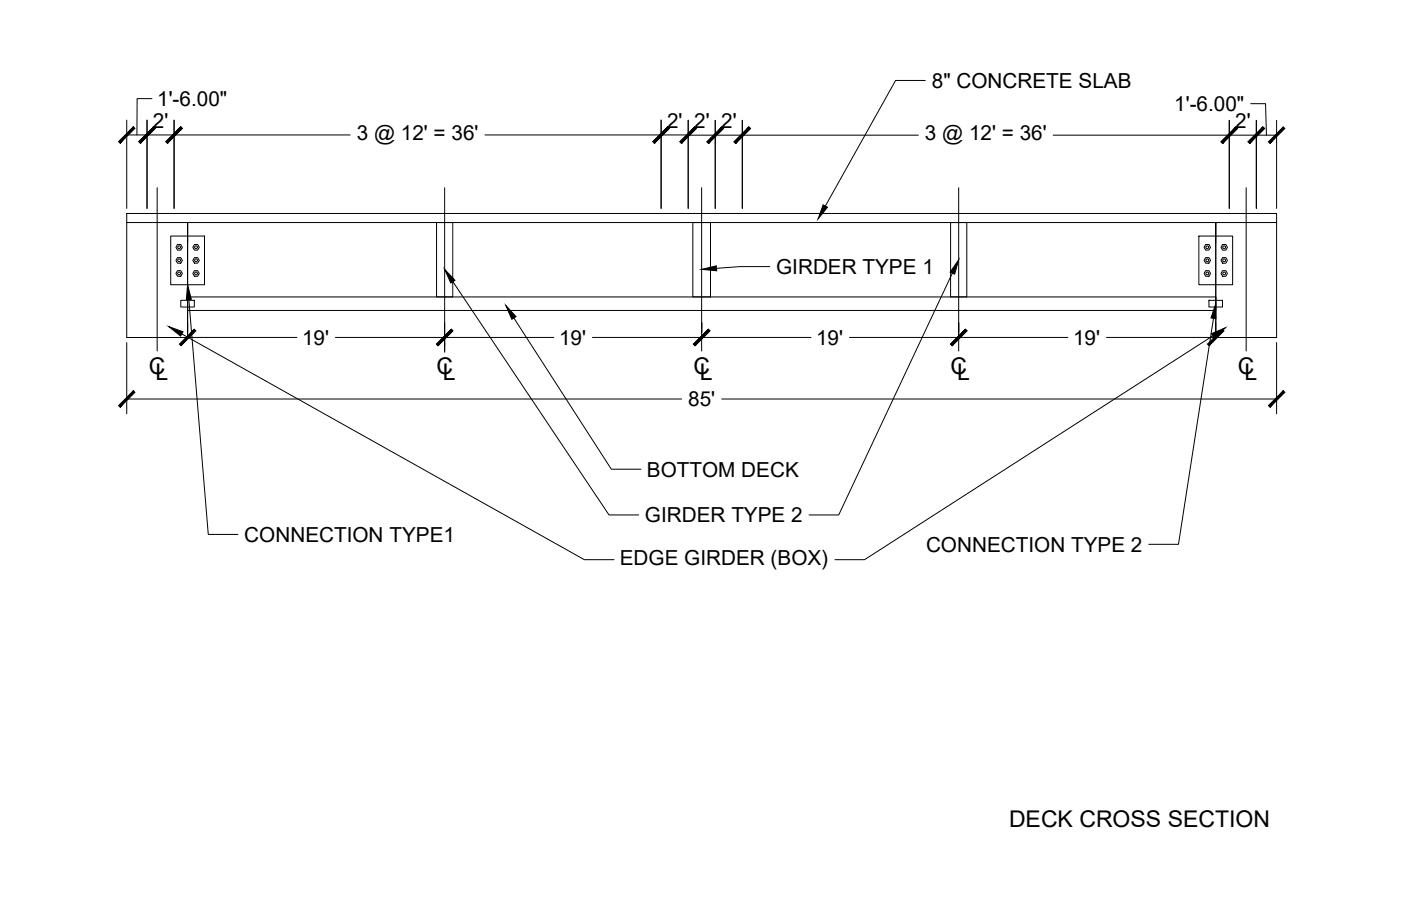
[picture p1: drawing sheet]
<svg xmlns="http://www.w3.org/2000/svg" width="432mm" height="279mm" viewBox="0 0 432 279" stroke-linecap="round" stroke-linejoin="round" font-family="sans-serif">
<!-- layer: 0 -->
<g fill="none" stroke="#000" stroke-width=".31">
<path d="M39.1 37v27.3M45.3 37v27.3M46.8 30.4h-4.5l-.1 11.2M53.7 37v27.3M203.8 37v27.3M212.1 37v27.3M220.4 37.1v27.2M228.8 37.1v27.2M285.2 24.8h-9.2l-21.6 38.7M378.9 37.1v27.2M385.5 32h4.6l.2 9.7M387.2 37.1v27.2"/>
<path d="M393.5 37.1v27.2M39.1 41.6h68.8M48.4 57.9v50.4M137 57.9v50.7M149.5 41.6h62.6M212.1 41.7h71M216.3 57.9v50.4M295.5 57.9v50.4M324.6 41.7h68.9M384.1 57.9v50.4M39.1 65.8h354.4v2.8h-354.4zM39.1 68.6v35.5h18.7v-35.5"/>
<path d="M52.6 72.8h10.4v15h-10.4zM54.7 75.4h1l.5 .9-.5 .8h-1l-.5-.8zM54.7 79.4h1l.5 .9-.5 .9h-1l-.5-.9zM57.8 68.6v35.5h33.7M57.8 68.6v6.3M59.9 75.4h1l.5 .9-.5 .8h-1l-.5-.8zM59.9 79.4h1l.5 .9-.5 .9h-1l-.5-.9zM134.5 68.6h5v23h-5zM213.5 68.6h5.5v23h-5.5zM219 68.6v23M293 68.6h5v23h-5zM369.5 72.8h10.4v15h-10.4z"/>
<path d="M371.6 75.4h1l.5 .9-.5 .8h-1l-.5-.8zM371.6 79.4h1l.5 .9-.5 .9h-1l-.5-.9zM374.7 68.6v35.5h18.8v-35.5M374.7 68.6v35.5h-33.6M374.7 68.6v6.3M376.8 75.4h1l.5 .9-.5 .8h-1l-.5-.8zM376.8 79.4h1l.5 .9-.5 .9h-1l-.5-.9zM54.7 83.5h1l.5 .8-.5 .9h-1l-.5-.9zM55.7 92.6h4.2v2.1h-4.2zM57.8 92.3v-.7v4.1h316.9v-4.1v.7M57.8 91.6h316.9M57.8 99.5v3"/>
<path d="M58.2 92.4l6 72.4h9.1M59.9 83.5h1l.5 .8-.5 .9h-1l-.5-.9zM139.6 86.9l48.1 71.9h9.1M158.4 98.1l30 46.6h9.2M237.3 82.2h-9.2l-7.3 .5M293.5 84.2l-35 74.6h-9.1M371.6 83.5h1l.5 .8-.5 .9h-1l-.5-.9zM372.6 92.6h4.2v2.1h-4.2zM374 98.2l-10.8 69.7h-9.1M374.7 99.5v3M376.8 83.5h1l.5 .8-.5 .9h-1l-.5-.9zM39.1 105.6v22"/>
<path d="M56 103l124.1 69.6h9.1M103.4 104.1h67.3M182.6 104.1h67.3M261.8 104.1h67.3M373.8 103.6l-107.3 69h-9.2M393.5 105.6v22M39.1 123h171M222.4 123h171.1"/>
<circle cx="55.2" cy="76.3" r=".43"/>
<circle cx="60.4" cy="76.3" r=".43"/>
<circle cx="372.1" cy="76.3" r=".43"/>
<circle cx="377.3" cy="76.3" r=".43"/>
<circle cx="55.2" cy="80.3" r=".43"/>
<circle cx="55.2" cy="84.3" r=".43"/>
<circle cx="60.4" cy="84.3" r=".43"/>
<circle cx="60.4" cy="80.3" r=".43"/>
<circle cx="372.1" cy="80.3" r=".43"/>
<circle cx="372.1" cy="84.3" r=".43"/>
<circle cx="377.3" cy="80.3" r=".43"/>
<circle cx="377.3" cy="84.3" r=".43"/>
</g>
<g fill="#000" stroke="#000" stroke-width=".31">
<path d="M253.7 63.2l1.3 .7-2.9 3.6zM57.8 87.8l1.2 4.5-1.6 .1zM137 83.1l3.2 3.4-1.2 .8zM155.9 94.2l3.1 3.4-1.3 .9zM216.3 83.1l4.5-1.1 .1 1.5zM295.5 80.1l-1.3 4.4-1.3-.6zM374.7 93.6v4.7l-1.5-.2zM52 100.7l4.4 1.6-.7 1.3zM373.4 102.9l4.2-1.8-3.4 3.1z"/>
<path d="M41.1 39.1l-4.1 5.1 4.6-4.6zM41.1 39.1l-4.1 5.1-.5-.5z"/>
<path d="M47.4 39.1l-4.1 5.1 4.6-4.6zM47.4 39.1l-4.1 5.1-.5-.5z"/>
<path d="M55.7 39.1l-4.1 5.1 4.6-4.6zM55.7 39.1l-4.1 5.1-.5-.5z"/>
<path d="M205.8 39.1l-4.1 5.1 4.6-4.6zM205.8 39.1l-4.1 5.1-.5-.5z"/>
<path d="M214.1 39.2l-4 5 4.5-4.6zM214.1 39.2l-4 5-.5-.5z"/>
<path d="M222.5 39.2l-4.1 5 4.6-4.6zM222.5 39.2l-4.1 5-.5-.5z"/>
<path d="M230.8 39.2l-4.1 5 4.6-4.6zM230.8 39.2l-4.1 5-.5-.5z"/>
<path d="M380.9 39.2l-4.1 5 4.6-4.6zM380.9 39.2l-4.1 5-.5-.5z"/>
<path d="M389.2 39.2l-4 5 4.5-4.6zM389.2 39.2l-4 5-.5-.5z"/>
<path d="M47.4 39.1l-4.6 4.6 .5 .5zM47.4 39.1l.5 .5-4.6 4.6z"/>
<path d="M55.7 39.1l-4.6 4.6 .5 .5zM55.7 39.1l.5 .5-4.6 4.6z"/>
<path d="M201.2 43.7l.5 .5 4.1-5.1zM205.8 39.1l.5 .5-4.6 4.6z"/>
<path d="M214.1 39.1l-4.5 4.6 .5 .5zM214.1 39.1l.5 .5-4.5 4.6z"/>
<path d="M217.9 43.7l.5 .5 4.1-5zM222.5 39.2l.5 .4-4.6 4.6z"/>
<path d="M226.2 43.7l.5 .5 4.1-5zM230.8 39.2l.5 .4-4.6 4.6z"/>
<path d="M376.3 43.7l.5 .5 4.1-5zM380.9 39.2l.5 .4-4.6 4.6z"/>
<path d="M384.7 43.7l.5 .5 4-5zM389.2 39.2l.5 .4-4.5 4.6z"/>
<path d="M390.9 43.7l.5 .5 4.1-5zM395.5 39.2l.5 .4-4.6 4.6z"/>
<path d="M59.9 101.5l-4.1 5.1 4.6-4.6zM59.9 101.5l-4.1 5.1-.5-.5z"/>
<path d="M134.5 106.1l.5 .5 4.1-5.1zM139.1 101.5l.5 .5-4.6 4.6z"/>
<path d="M139.1 101.5l-4.1 5.1 4.6-4.6zM134.5 106.1l4.6-4.6-4.1 5.1z"/>
<path d="M213.7 106.1l.5 .5 4.1-5.1zM218.3 101.5l.5 .5-4.6 4.6z"/>
<path d="M218.3 101.5l-4.1 5.1 4.6-4.6zM218.3 101.5l-4.1 5.1-.5-.5z"/>
<path d="M293 106.1l.4 .5 4.1-5.1zM297.5 101.5l.5 .5-4.6 4.6z"/>
<path d="M297.5 101.5l-4.1 5.1 4.6-4.6zM293 106.1l4.5-4.6-4.1 5.1z"/>
<path d="M376.7 101.5l-4.5 4.6 .5 .5zM376.7 101.5l.5 .5-4.5 4.6z"/>
<path d="M41.1 120.5l-4.1 5.1 4.6-4.6zM41.1 120.5l-4.1 5.1-.5-.5z"/>
<path d="M395.5 120.5l-4.6 4.6 .5 .5zM395.5 120.5l.5 .5-4.6 4.6z"/>
</g>
<g font-size="7.1">
<text x="45.9" y="115.3">C</text>
<text x="47.9" y="117.3">L</text>
<text x="134.5" y="115.3">C</text>
<text x="136.5" y="117.3">L</text>
<text x="213.7" y="115.3">C</text>
<text x="215.7" y="117.3">L</text>
<text x="292.9" y="115.3">C</text>
<text x="295" y="117.3">L</text>
<text x="381.5" y="115.3">C</text>
<text x="383.6" y="117.3">L</text>
<text x="311" y="255.2">DECK CROSS SECTION</text>
</g>
<g font-size="6.4">
<text x="287.2" y="27.1">8&quot; CONCRETE SLAB</text>
<text x="48.4" y="32.7">1'-6.00&quot;</text>
<text x="361.9" y="34.2">1'-6.00&quot;</text>
<text x="47.2" y="39.3">2'</text>
<text x="205.6" y="39.3">2'</text>
<text x="213.9" y="39.4">2'</text>
<text x="222.3" y="39.4">2'</text>
<text x="380.7" y="39.4">2'</text>
<text x="110" y="43.3">3 @ 12' = 36'</text>
<text x="285.1" y="43.3">3 @ 12' = 36'</text>
<text x="239.2" y="84.5">GIRDER TYPE 1</text>
<text x="93.1" y="106.3">19'</text>
<text x="172.3" y="106.3">19'</text>
<text x="251.5" y="106.3">19'</text>
<text x="330.7" y="106.3">19'</text>
<text x="212.1" y="125.3">85'</text>
<text x="199.4" y="147">BOTTOM DECK</text>
<text x="198.8" y="161.1">GIRDER TYPE 2</text>
<text x="75.3" y="167.1">CONNECTION TYPE1</text>
<text x="285.4" y="170.2">CONNECTION TYPE 2</text>
<text x="191" y="174.3">EDGE GIRDER (BOX)</text>
</g>
</svg>
